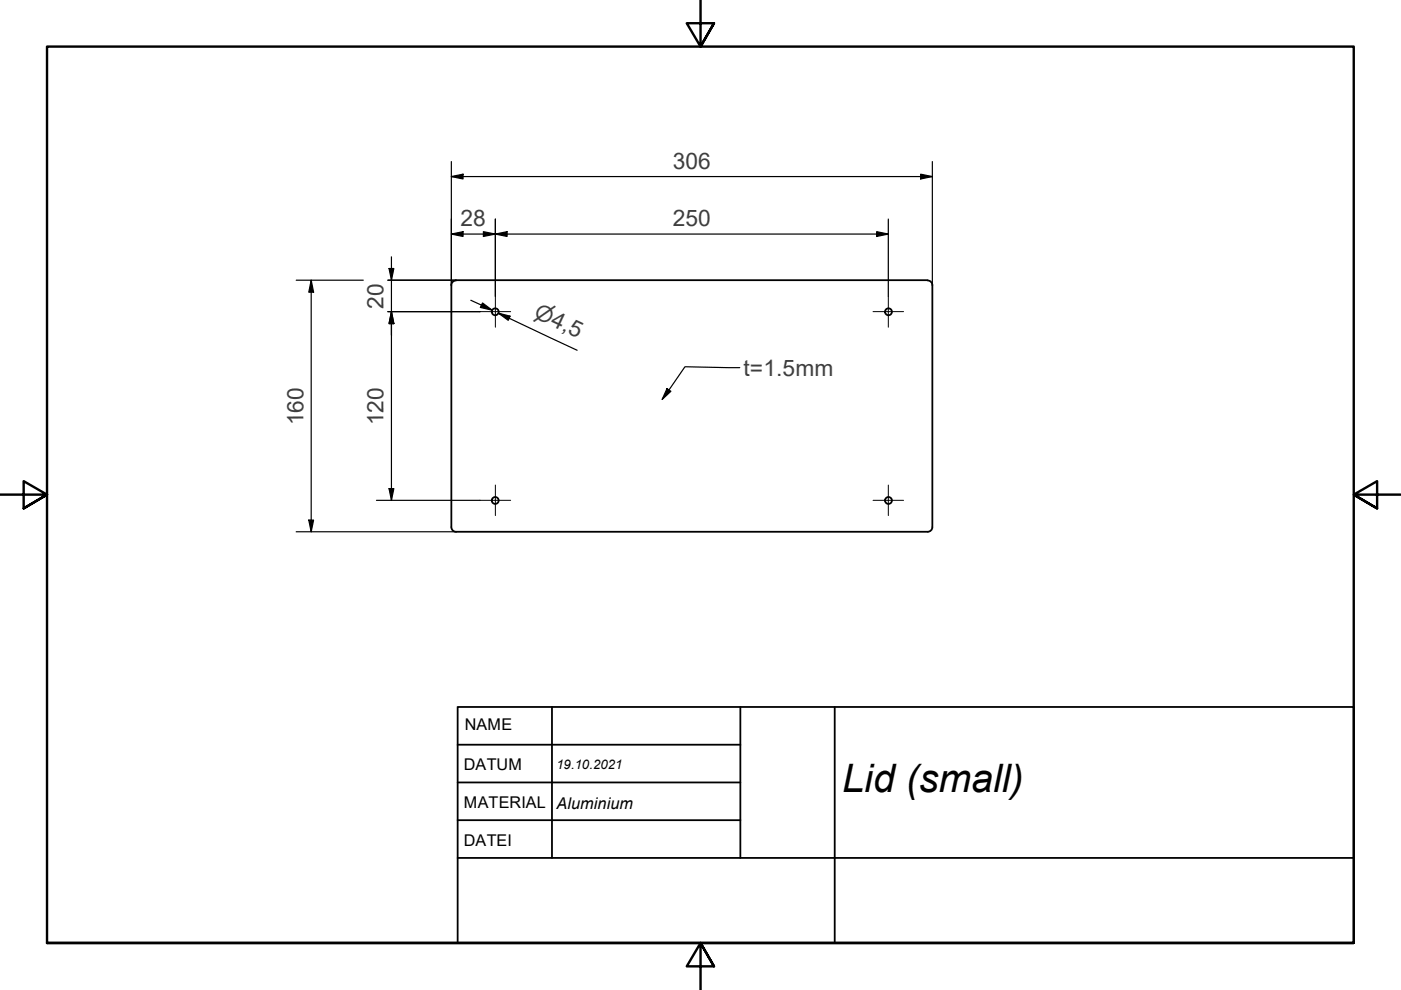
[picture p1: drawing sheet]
<svg xmlns="http://www.w3.org/2000/svg" width="297mm" height="210mm" viewBox="0 0 297 210" stroke-linecap="round" stroke-linejoin="round" font-family="sans-serif">
<!-- layer: Sichtbare Kanten(DIN) -->
<g fill="none" stroke="#000" stroke-width=".38">
<path d="M96.7 59.5a.98 .98 0 0 0-1 1M96.7 59.4h100M196.7 59.5a.98 .98 0 0 1 1 1M95.7 60.4v51.3M197.7 60.4v51.3M95.7 111.8a.98 .98 0 0 0 1 .9M96.7 112.7h100M197.7 111.8a.98 .98 0 0 1-1 .9M97 149.9h190v50h-190zM97 157.9h60M117 149.9v32M157 149.9v32"/>
<path d="M177 149.9v50M97 165.9h60M97 173.9h60M97 181.9h80"/>
<circle cx="105" cy="66.1" r=".73"/>
<circle cx="188.4" cy="66.1" r=".73"/>
<circle cx="105" cy="106.1" r=".73"/>
<circle cx="188.4" cy="106.1" r=".73"/>
</g>
<!-- layer: Rahmen_0 -->
<path d="M148.5 -.1v10l-2.9-5h5.8l-2.9 5 2.9-5M0 104.9h10l-5-2.9v5.8l5-2.9-5 2.9M297 104.9h-10l5-2.9v5.8l-5-2.9 5 2.9M10 199.9v-190h277v190h-277h277M151.4 204.9l-2.9-5 2.9 5h-5.8l2.9-5v10" fill="none" stroke="#000" stroke-width=".51"/>
<!-- layer: Skizziergeometrie(DIN) -->
<path d="M177 181.9h110" fill="none" stroke="#000" stroke-width=".38"/>
<g fill="none" stroke="#000" stroke-width=".25">
<path d="M95.7 37.4l2.5-.5v1zM95.7 37.4h102M95.7 34.3v26.1M195.2 36.9l2.5 .5-2.5 .5zM197.7 34.3v26.1M62.8 59.4h14.2M66 59.4l.5 2.5h-1zM66 59.4v53.3M82.2 59.4h14.5M82.5 56.9h1l-.5 2.5zM83 54.5v51.6M95.7 49.6l2.5-.5v1z"/>
<path d="M95.7 49.6h92.6M102.5 49.1l2.5 .5-2.5 .5zM105 49.6l2.5-.5v1zM105 46.5v16.3M185.9 49.1l2.4 .5-2.4 .5zM188.3 46.5v16.3M82.2 66.1h19.6M83 66.1l.5 2.5h-1zM99.8 63.7l4.5 2.1M102.3 64.2l2 1.6-2.4-.6zM105.7 66.4l2.4 .6-.3 .9zM107.9 67.5l-2.2-1.1 16.7 7.9"/>
<path d="M62.8 112.7h33.9M65.5 110.3h1l-.5 2.4zM79.8 106.1h22M82.5 103.6h1l-.5 2.5z"/>
</g>
<g fill="#000">
<path d="M95.7 37.4l2.5-.5v1zM195.2 36.9l2.5 .5-2.5 .5zM82.5 56.9h1l-.5 2.5zM95.7 49.6l2.5-.5v1zM102.5 49.1l2.5 .5-2.5 .5zM105 49.6l2.5-.5v1zM185.9 49.1l2.4 .5-2.4 .5zM66 59.4l.5 2.5h-1zM83 66.1l.5 2.5h-1zM102.3 64.2l2 1.6-2.4-.6zM105.7 66.4l2.4 .6-.3 .9zM65.5 110.3h1l-.5 2.4z"/>
<path d="M82.5 103.6h1l-.5 2.5z"/>
</g>
<!-- layer: Symbole(DIN) -->
<path d="M156.8 77.9l-11.6-.1-4.8 6.9M141.4 82.4l.8 .6-1.8 1.7z" fill="none" stroke="#000" stroke-width=".25"/>
<path d="M141.4 82.4l.8 .6-1.8 1.7z" fill="#000"/>
<!-- layer: Mittelpunktmarkierung(DIN) -->
<path d="M101.8 66.1h6.5M105 62.8v6.6M185.1 66.1h6.5M188.3 62.8v6.6M101.8 106.1h6.5M105 102.8v6.5M185.1 106.1h6.5M188.3 102.8v6.5" fill="none" stroke="#000" stroke-width=".21"/>
<text font-size="8.3" x="178.6" y="167.9">Lid (small)</text>
<g font-size="4.8" fill="#3f3f3f">
<text x="142.6" y="35.8">306</text>
<text x="97.6" y="48">28</text>
<text x="142.6" y="48">250</text>
<text x="81.3" y="65.5" transform="rotate(-90 81.3 65.5)">20</text>
<text x="157.6" y="79.7">t=1.5mm</text>
<text x="64.3" y="90.2" transform="rotate(-90 64.3 90.2)">160</text>
<text x="81.3" y="90.2" transform="rotate(-90 81.3 90.2)">120</text>
</g>
<text font-size="4.6" fill="#3f3f3f" x="113" y="67.2" transform="rotate(25 113 67.2)">⌀4,5</text>
<g font-size="3.4">
<text x="98.6" y="154.8">NAME</text>
<text x="98.4" y="163.2">DATUM</text>
<text x="98.4" y="171.4">MATERIAL</text>
<text x="118" y="171.4">Aluminium</text>
<text x="98.4" y="179.4">DATEI</text>
</g>
<text font-size="2.8" x="118" y="163.1">19.10.2021</text>
</svg>
